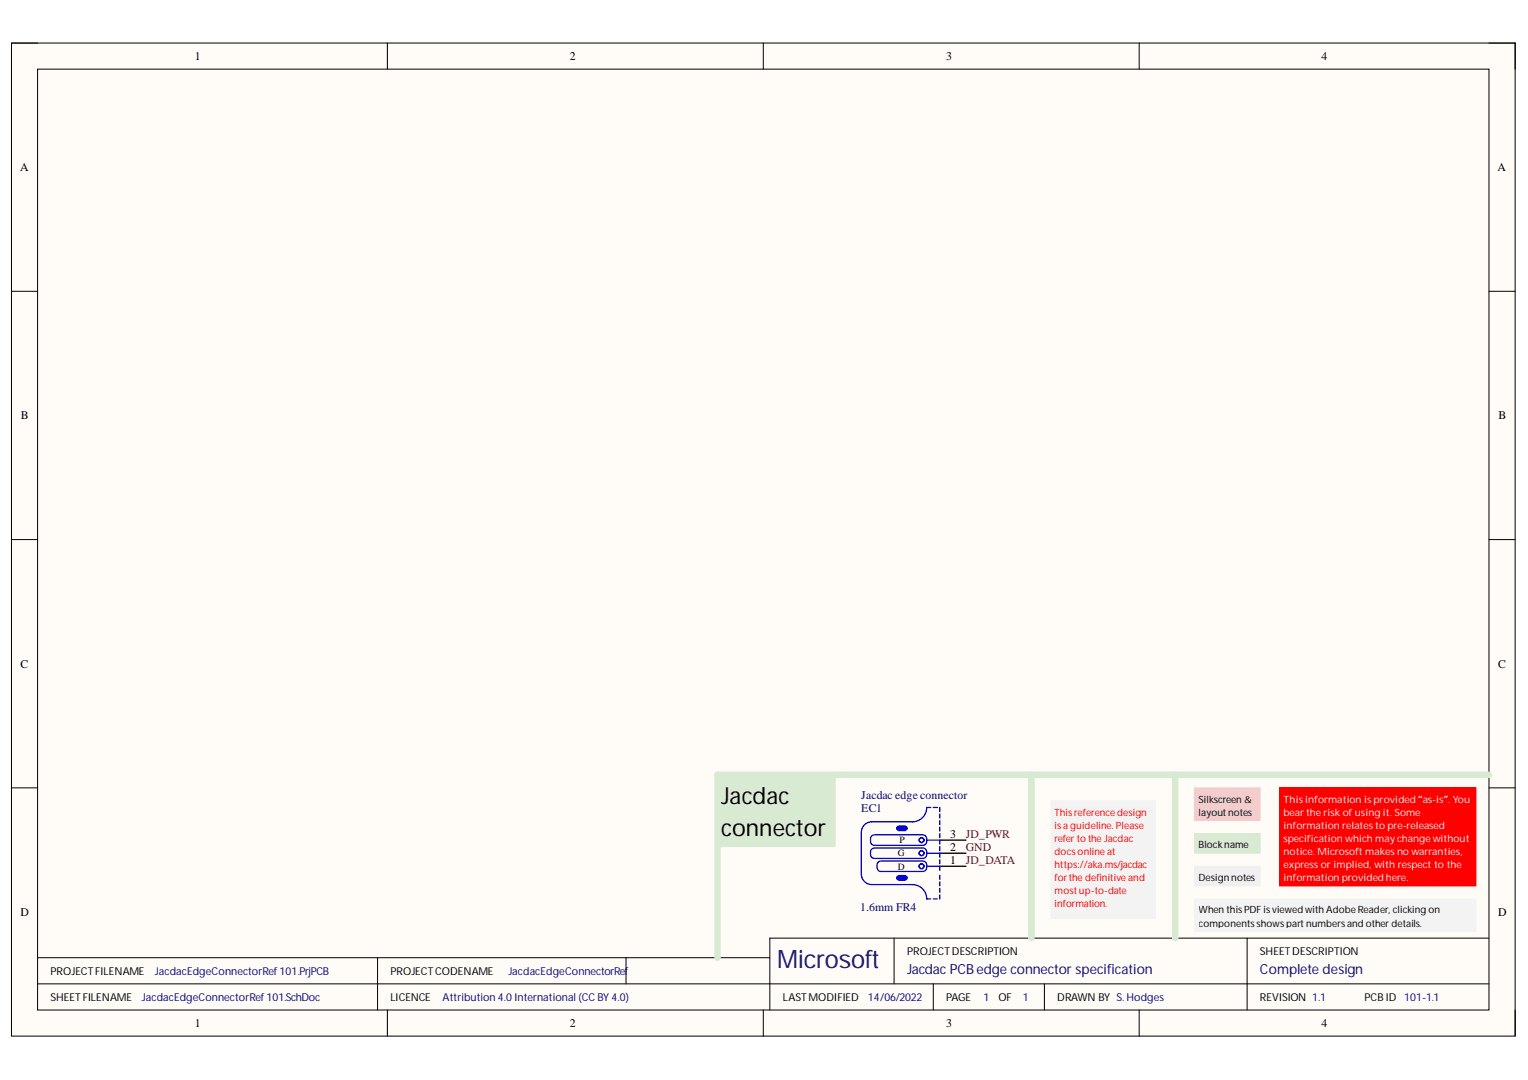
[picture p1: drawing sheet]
<svg xmlns="http://www.w3.org/2000/svg" width="297mm" height="210mm" viewBox="0 0 297 210" stroke-linecap="round" stroke-linejoin="round" font-family="sans-serif">
<path d="M2.2 8.4h292.3v193h-292.3z" fill-rule="evenodd" fill="#fffcf8"/>
<path d="M2.2 8.4h292.3v193h-292.3z" fill="none" stroke="#000" stroke-width=".19"/>
<path d="M7.3 13.4h282.2v182.9h-282.2z" fill-rule="evenodd" fill="#fffcf8"/>
<g fill="none" stroke="#000" stroke-width=".19">
<path d="M2.2 8.4h5.1M7.3 13.4h282.2v182.9h-282.2zM75.3 8.4v5M148.4 8.4v5M221.5 8.4v5M289.5 8.4h5v5M2.2 56.6h5.1M289.5 56.6h5M2.2 104.9h5.1M289.5 104.9h5M2.2 153.1h5.1M289.5 153.1h5"/>
<path d="M7.3 191.2h282.2M7.3 186.1h142.3M73.4 186.1v10.2M75.3 196.3v5.1M121.7 186.1v5.1M148.4 196.3v5.1M173.8 182.3v8.9M181.4 191.2v5.1M203 191.2v5.1M221.5 196.3v5.1M242.4 182.3v14M289.5 182.3h-139.9v14"/>
<path d="M294.5 196.3v5.1"/>
</g>
<path d="M139.5 150.6h22.9v14h-22.9z" fill-rule="evenodd" fill="#d9ead3"/>
<path d="M139.5 150.6h22.9v14h-22.9z" fill="none" stroke="#d9ead3" stroke-width=".19"/>
<path d="M232.3 162h12.7v3.8h-12.7z" fill-rule="evenodd" fill="#d9ead3"/>
<path d="M232.3 162h12.7v3.8h-12.7z" fill="none" stroke="#d9ead3" stroke-width=".19"/>
<path d="M232.3 168.4h12.7v3.8h-12.7z" fill-rule="evenodd" fill="#f0f0f0"/>
<path d="M232.3 168.4h12.7v3.8h-12.7z" fill="none" stroke="#f0f0f0" stroke-width=".19"/>
<path d="M232.3 153.1h12.7v6.4h-12.7z" fill-rule="evenodd" fill="#f4cccc"/>
<path d="M232.3 153.1h12.7v6.4h-12.7z" fill="none" stroke="#f4cccc" stroke-width=".19"/>
<path d="M139.5 150.6h150" fill="none" stroke="#d9ead3" stroke-width="1.3"/>
<path d="M248.8 153.1h38.1v19.1h-38.1z" fill-rule="evenodd" fill="#f00"/>
<path d="M248.8 153.1h38.1v19.1h-38.1z" fill="none" stroke="#f00" stroke-width=".19"/>
<path d="M232.3 174.7h54.6v6.4h-54.6z" fill-rule="evenodd" fill="#f3f3f3"/>
<path d="M232.3 174.7h54.6v6.4h-54.6z" fill="none" stroke="#f3f3f3" stroke-width=".19"/>
<path d="M228.5 150.6v31.7" fill="none" stroke="#d9ead3" stroke-width="1.3"/>
<path d="M204.3 155.7h20.3v22.8h-20.3z" fill-rule="evenodd" fill="#f3f3f3"/>
<path d="M204.3 155.7h20.3v22.8h-20.3z" fill="none" stroke="#f3f3f3" stroke-width=".19"/>
<path d="M139.5 150.6v35.5M200.5 150.6v31.7" fill="none" stroke="#d9ead3" stroke-width="1.3"/>
<path d="M182.7 165.8h5.1M182.7 168.4h5.1M182.7 163.3h5.1" fill="none" stroke="#000" stroke-width=".25"/>
<g fill="none" stroke="#00f" stroke-width=".25">
<path d="M180.9 156.9h-.7a2.79 2.79 0 0 1-2.8 2.8h-7.9a2.03 2.03 0 0 0-2.1 2.1v8.1a2.03 2.03 0 0 0 2.1 2M181.4 156.9h.8M182.7 156.9v.8M182.7 158.2v.8M182.7 159.5v.8M169.4 165l.6-.2h9.4a1.05 1.05 0 0 1 .8 1 1.05 1.05 0 0 1-.8 1h-9.4a1.05 1.05 0 0 1-.8-.7 1.05 1.05 0 0 1 .2-1.1zM169.4 162.5l.6-.2h9.4a1.05 1.05 0 0 1 .8 1 1.05 1.05 0 0 1-.8 1h-9.4a1.06 1.06 0 0 1-.6-1.8zM169.5 171.9h7.9a2.79 2.79 0 0 1 2.8 2.8h.7M170.7 167.6l.6-.3h8.1a1.05 1.05 0 0 1 .8 1.1 1.05 1.05 0 0 1-.8 1h-8.1a1.05 1.05 0 0 1-.9-.8 1.05 1.05 0 0 1 .3-1zM180.2 165.8h2.5v.8M180.2 163.3h2.5v.8M180.2 168.4h2.5v.8"/>
<path d="M181.4 174.7h.8M182.7 160.7v.8M182.7 162v.8M182.7 164.6v.7M182.7 167.1v.8M182.7 170.1v.8M182.7 171.4v.8M182.7 172.7v.7M182.7 173.9v.8"/>
<circle cx="179.1" cy="165.8" r=".47"/>
<circle cx="179.1" cy="163.3" r=".47"/>
<circle cx="179.1" cy="168.4" r=".47"/>
</g>
<path d="M174.4 160.8a1.75 1.75 0 0 1 1.7-.2 .42 .42 0 0 1 .2 .4 .42 .42 0 0 1-.2 .4 1.75 1.75 0 0 1-1.7-.2z" fill="#00f"/>
<path d="M174.4 160.8a1.75 1.75 0 0 1 1.7-.2 .42 .42 0 0 1 .2 .4 .42 .42 0 0 1-.2 .4 1.75 1.75 0 0 1-1.7-.2z" fill="none" stroke="#00f" stroke-width=".25"/>
<path d="M174.4 170.4a1.75 1.75 0 0 1 1.7-.2 .42 .42 0 0 1 .2 .4 .42 .42 0 0 1-.2 .4 1.75 1.75 0 0 1-1.7-.2z" fill="#00f"/>
<path d="M174.4 170.4a1.75 1.75 0 0 1 1.7-.2 .42 .42 0 0 1 .2 .4 .42 .42 0 0 1-.2 .4 1.75 1.75 0 0 1-1.7-.2z" fill="none" stroke="#00f" stroke-width=".25"/>
<text font-size="4.9" fill="#000080" x="151.1" y="188.2">Microsoft</text>
<g font-size="4.6">
<text x="140.2" y="156.3">Jacdac</text>
<text x="140.2" y="162.4">connector</text>
</g>
<g font-size="2.7" fill="#000080">
<text x="176.3" y="189.3">Jacdac PCB edge connector specification</text>
<text x="244.9" y="189.3">Complete design</text>
</g>
<g font-size="2.3">
<text x="37.9" y="11.7">1</text>
<text x="110.8" y="11.7">2</text>
<text x="183.9" y="11.7">3</text>
<text x="256.9" y="11.7">4</text>
<text x="3.9" y="33.3">A</text>
<text x="291.1" y="33.3">A</text>
<text x="4.1" y="81.5">B</text>
<text x="291.3" y="81.5">B</text>
<text x="4" y="129.8">C</text>
<text x="291.2" y="129.8">C</text>
<text x="184.7" y="165.4">2</text>
<text x="184.7" y="167.9">1</text>
<text x="184.7" y="162.8">3</text>
<text x="4" y="178">D</text>
<text x="291.2" y="178">D</text>
<text x="37.9" y="199.6">1</text>
<text x="110.8" y="199.6">2</text>
<text x="183.9" y="199.6">3</text>
<text x="256.9" y="199.6">4</text>
</g>
<g font-size="2.3" fill="#000080">
<text x="167.4" y="155.2">Jacdac edge connector</text>
<text x="167.4" y="157.8">EC1</text>
<text x="167.2" y="177">1.6mm FR4</text>
</g>
<g font-size="2.3" fill="#800000">
<text x="187.7" y="162.8">JD_PWR</text>
<text x="187.7" y="167.9">JD_DATA</text>
<text x="187.7" y="165.4">GND</text>
</g>
<g font-size="2.1">
<text x="176.3" y="185.6">PROJECTDESCRIPTION</text>
<text x="244.9" y="185.6">SHEETDESCRIPTION</text>
<text x="9.8" y="189.5">PROJECTFILENAME</text>
<text x="75.9" y="189.5">PROJECTCODENAME</text>
<text x="9.8" y="194.5">SHEETFILENAME</text>
<text x="75.9" y="194.5">LICENCE</text>
<text x="152.2" y="194.5">LASTMODIFIED</text>
<text x="183.9" y="194.5">PAGE</text>
<text x="194.1" y="194.5">OF</text>
<text x="205.5" y="194.5">DRAWN BY S. Hodges</text>
<text x="244.9" y="194.5">REVISION 1.1</text>
<text x="265.2" y="194.5">PCB ID</text>
</g>
<g font-size="2.1" fill="#000080">
<text x="30.1" y="189.5">JacdacEdgeConnectorRef101.PrjPCB</text>
<text x="98.8" y="189.5">JacdacEdgeConnectorRef</text>
<text x="27.6" y="194.5">JacdacEdgeConnectorRef101.SchDoc</text>
<text x="86" y="194.5">Attribution 4.0 International (CC BY 4.0)</text>
<text x="168.7" y="194.5">14/06/2022</text>
<text x="191.2" y="194.5">1</text>
<text x="198.8" y="194.5">1</text>
<text x="272.9" y="194.5">101-1.1</text>
</g>
<g font-size="1.9">
<text x="233" y="156">Silkscreen &amp;</text>
<text x="233" y="158.5">layout notes</text>
<text x="174.5" y="166.5">G</text>
<text x="174.9" y="163.9">P</text>
<text x="233" y="164.9">Blockname</text>
<text x="174.5" y="169">D</text>
<text x="233" y="171.2">Design notes</text>
<text x="233" y="177.5">When this PDF is viewed with Adobe Reader, clicking on</text>
<text x="233" y="180.1">components shows part numbers and other details.</text>
</g>
<g font-size="1.9" fill="#f0f0f0">
<text x="249.5" y="156">This information is provided “as-is”. You</text>
<text x="249.5" y="158.5">bear the risk of using it. Some</text>
<text x="249.5" y="161">information relates to pre-released</text>
<text x="249.5" y="163.6">specification which may change without</text>
<text x="249.5" y="166.1">notice. Microsoft makes no warranties,</text>
<text x="249.5" y="168.7">express or implied, with respect to the</text>
<text x="249.5" y="171.2">information providedhere.</text>
</g>
<g font-size="1.9" fill="#f00">
<text x="205" y="158.5">This reference design</text>
<text x="205" y="161">is a guideline. Please</text>
<text x="205" y="163.6">refer to the Jacdac</text>
<text x="205" y="166.1">docs online at</text>
<text x="205" y="168.7">https://aka.ms/jacdac</text>
<text x="205" y="171.2">for the definitive and</text>
<text x="205" y="173.7">most up-to-date</text>
<text x="205" y="176.3">information.</text>
</g>
</svg>
